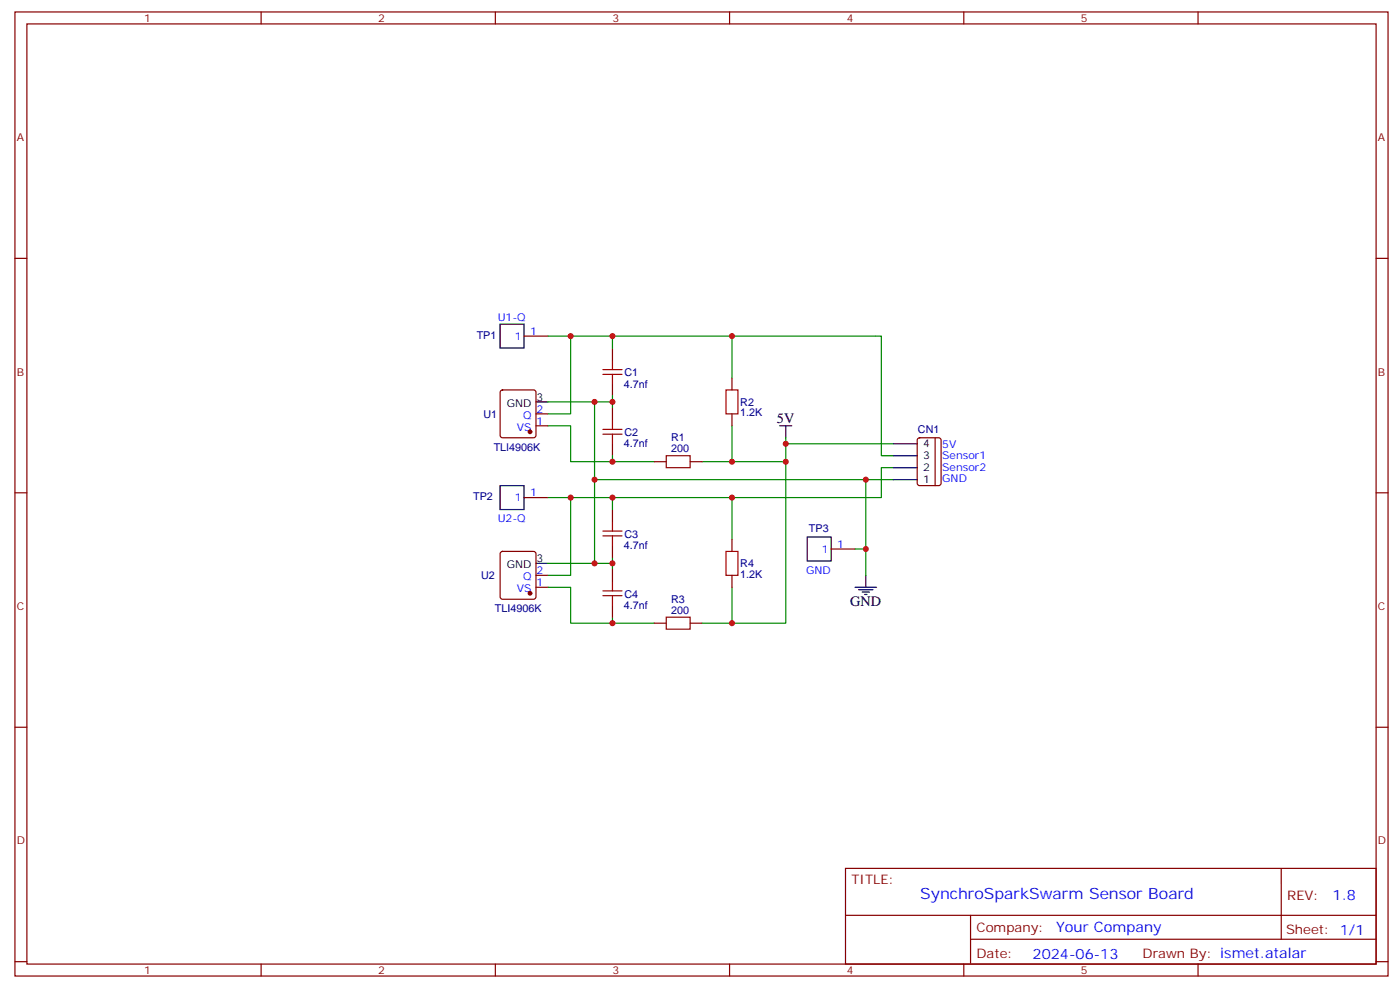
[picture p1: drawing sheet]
<svg xmlns="http://www.w3.org/2000/svg" width="413mm" height="291mm" viewBox="0 0 413 291" stroke-linecap="round" stroke-linejoin="round" font-family="sans-serif">
<g fill="none" stroke="#870000" stroke-width=".35">
<path d="M4.4 3.5h405.4v284.4h-405.4zM7.9 7.1h398.3v277.2h-398.3zM77.1 3.5v3.6M146.2 3.5v3.6M215.4 3.5v3.6M284.5 3.5v3.6M353.7 3.5v3.6M4.4 76.2h3.5M406.2 76.2h3.6M154.7 99.1h7M147.9 115.2l.4-.2h9.2l.5 .2 .2 .5v12.7l-.2 .5-.5 .2h-9.2l-.5-.2-.2-.5v-12.7zM180.8 102.7v3.5"/>
<path d="M180.8 113.2v3.6M216.1 111.5v3.5M158.2 122.1h3.5M158.2 125.6h3.5M180.8 120.3v3.5M180.8 130.9v3.5M193.1 136.2h3.6M203.7 136.2h3.6M216.1 122.1v3.5M271 129.3l.5-.2h5.6l.7 .4v13l-.4 .7h-5.9l-.7-.4v-13zM276 129.1v14.1M4.4 145.3h3.5"/>
<path d="M154.7 146.8h7M180.8 150.3v3.5M216.1 159.1v3.5M406.2 145.3h3.6M147.9 162.8l.4-.2h9.2l.5 .2 .2 .5v12.7l-.2 .5-.5 .2h-9.2l-.5-.2-.2-.5v-12.7zM158.2 169.7h3.5M158.2 173.2h3.5M180.8 160.9v3.5M180.8 167.9v3.6M180.8 178.5v3.5M216.1 169.7v3.5M245.4 161.9h7"/>
<path d="M193.1 183.8h3.6M203.7 183.8h3.6M4.4 214.5h3.5M406.2 214.5h3.6M249.6 256.1h156.6v28.2h-156.6zM378.2 256.1v20.9M249.6 270h156.5M286.5 277h119.6M286.5 270v14.1M4.4 283.6h3.5M77.1 284.3v3.6M146.2 284.3v3.6"/>
<path d="M215.4 284.3v3.6M284.5 284.3v3.6M353.7 284.3v3.6M406.2 283.6h3.6"/>
</g>
<g fill="none" stroke="#a10000" stroke-width=".35">
<path d="M178 110.4h5.6M178 109h5.6M180.8 106.2v2.8M180.8 110.4v2.8M214.3 115h3.5v7.1h-3.5zM178 128.1h5.6M178 126.6h5.6M180.8 123.8v2.8M180.8 128.1v2.8M196.7 134.4h7v3.5h-7zM178 158h5.6M178 156.6h5.6"/>
<path d="M180.8 153.8v2.8M180.8 158v2.9M178 175.7h5.6M178 174.3h5.6M180.8 171.5v2.8M180.8 175.7v2.8M214.3 162.6h3.5v7.1h-3.5zM196.7 182h7v3.6h-7z"/>
</g>
<g fill="none" stroke="#008700" stroke-width=".35">
<path d="M161.7 99.1h6.8M180.8 99.1h-12.3v23h-6.8M216.1 99.1v12.4M161.7 118.5h13.8M180.8 102.7v-3.6h79.4v35.3h3.5M180.8 118.5h-5.3v23M180.8 116.8v3.5M161.7 125.6h6.8v10.6h12.3M180.8 134.4v1.8h12.3M216.1 125.6v10.6M232 136.2v47.6h-24.7M232 129.1v1.8"/>
<path d="M263.7 137.9h-3.5v8.9h-79.4v3.5M263.7 130.9h-31.7v5.3h-24.7M161.7 146.8h6.8M180.8 146.8h-12.3v22.9h-6.8M216.1 146.8v12.3M255.6 141.5v20.4h-3.2M263.7 141.5h-88.2v24.7h5.3M161.7 173.2h6.8v10.6h12.3M161.7 166.2h13.8M180.8 164.4v3.5M216.1 173.2v10.6M255.6 161.9v7.8"/>
<path d="M180.8 182v1.8h12.3"/>
</g>
<g fill="none" stroke="#000" stroke-width=".35">
<path d="M147.6 95.6h7.1v7.1h-7.1zM158.2 118.5h3.5M230.2 125.6h3.5M232 125.6v3.5M263.7 137.9h7.1M263.7 130.9h7.1M263.7 134.4h7.1M147.6 143.2h7.1v7.1h-7.1zM238.3 158.4h7.1v7.1h-7.1zM263.7 141.5h7.1M158.2 166.2h3.5M252.4 173.2h6.4"/>
<path d="M253.5 173.9h4.2M254.5 174.6h2.1M255.2 175.3h.7M255.6 169.7v3.5"/>
</g>
<g fill="#870000" stroke="#870000" stroke-width=".35">
<circle cx="156.5" cy="127.4" r=".53"/>
<circle cx="156.5" cy="175" r=".53"/>
</g>
<g fill="#c00">
<circle cx="180.8" cy="118.5" r=".88"/>
<circle cx="216.1" cy="99.1" r=".88"/>
<circle cx="180.8" cy="166.2" r=".88"/>
<circle cx="216.1" cy="146.8" r=".88"/>
<circle cx="216.1" cy="183.8" r=".88"/>
<circle cx="175.5" cy="141.5" r=".88"/>
<circle cx="175.5" cy="118.5" r=".88"/>
<circle cx="175.5" cy="166.2" r=".88"/>
<circle cx="180.8" cy="136.2" r=".88"/>
<circle cx="180.8" cy="183.8" r=".88"/>
<circle cx="180.8" cy="146.8" r=".88"/>
<circle cx="180.8" cy="99.1" r=".88"/>
<circle cx="216.1" cy="136.2" r=".88"/>
<circle cx="232" cy="136.2" r=".88"/>
<circle cx="168.5" cy="99.1" r=".88"/>
<circle cx="168.5" cy="146.8" r=".88"/>
<circle cx="255.6" cy="141.5" r=".88"/>
<circle cx="232" cy="130.9" r=".88"/>
<circle cx="255.6" cy="161.9" r=".88"/>
</g>
<text font-size="4.6" fill="#00f" x="271.7" y="265.1">SynchroSparkSwarm Sensor Board</text>
<g font-size="4.2">
<text x="229.4" y="124.9">5V</text>
<text x="251" y="178.9">GND</text>
</g>
<g font-size="4.2" fill="#00f">
<text x="393.4" y="265.4">1.8</text>
<text x="311.8" y="274.9">Your Company</text>
<text x="304.8" y="282.7">2024-06-13</text>
</g>
<g font-size="3.9" fill="#800">
<text x="251.4" y="260.7">TITLE:</text>
<text x="380" y="265.4">REV:</text>
<text x="288.3" y="274.9">Company:</text>
<text x="379.6" y="275.5">Sheet: 1/1</text>
<text x="288.3" y="282.6">Date:</text>
<text x="337.3" y="282.7">Drawn By: ismet.atalar</text>
</g>
<g font-size="3.2" fill="#800">
<text x="42.5" y="6.5">1</text>
<text x="111.7" y="6.5">2</text>
<text x="180.8" y="6.5">3</text>
<text x="249.9" y="6.5">4</text>
<text x="319.1" y="6.5">5</text>
<text x="4.9" y="41.6">A</text>
<text x="406.8" y="41.6">A</text>
<text x="4.9" y="110.8">B</text>
<text x="406.8" y="110.8">B</text>
<text x="4.9" y="179.9">C</text>
<text x="406.8" y="179.9">C</text>
<text x="4.9" y="249.1">D</text>
<text x="406.8" y="249.1">D</text>
<text x="42.5" y="287.3">1</text>
<text x="111.7" y="287.3">2</text>
<text x="180.8" y="287.3">3</text>
<text x="249.9" y="287.3">4</text>
<text x="319.1" y="287.3">5</text>
</g>
<g font-size="3.2" fill="#00f">
<text x="146.9" y="94.5">U1-Q</text>
<text x="152" y="100.2">1</text>
<text x="156.5" y="98.8">1</text>
<text x="154.4" y="123.5">Q</text>
<text x="158.4" y="121.7">2</text>
<text x="158.4" y="125.2">1</text>
<text x="152.6" y="127">VS</text>
<text x="278.2" y="132.1">5V</text>
<text x="278.2" y="135.5">Sensor1</text>
<text x="278.2" y="138.9">Sensor2</text>
<text x="278.2" y="142.3">GND</text>
<text x="152" y="147.8">1</text>
<text x="156.5" y="146.4">1</text>
<text x="146.9" y="153.8">U2-Q</text>
<text x="247.1" y="161.6">1</text>
<text x="242.6" y="163">1</text>
<text x="154.4" y="171.1">Q</text>
<text x="158.4" y="169.3">2</text>
<text x="158.4" y="172.9">1</text>
<text x="237.9" y="169.3">GND</text>
<text x="152.6" y="174.6">VS</text>
</g>
<g font-size="3.2" fill="#000080">
<text x="140.7" y="99.9">TP1</text>
<text x="184.3" y="111">C1</text>
<text x="184.2" y="114.3">4.7nf</text>
<text x="218.5" y="119.7">R2</text>
<text x="142.7" y="123.2">U1</text>
<text x="218.5" y="122.8">1.2K</text>
<text x="184.2" y="132">4.7nf</text>
<text x="184.3" y="128.6">C2</text>
<text x="198.1" y="130.2">R1</text>
<text x="271" y="127.8">CN1</text>
<text x="145.7" y="133.1">TLI4906K</text>
<text x="198.1" y="133.4">200</text>
<text x="139.7" y="147.6">TP2</text>
<text x="184.2" y="162">4.7nf</text>
<text x="184.3" y="158.6">C3</text>
<text x="238.8" y="157">TP3</text>
<text x="218.5" y="167.3">R4</text>
<text x="142" y="170.8">U2</text>
<text x="218.5" y="170.5">1.2K</text>
<text x="184.2" y="179.6">4.7nf</text>
<text x="184.3" y="176.3">C4</text>
<text x="198.1" y="177.8">R3</text>
<text x="146.1" y="180.4">TLI4906K</text>
<text x="198.1" y="181">200</text>
</g>
<g font-size="3.2">
<text x="149.6" y="119.9">GND</text>
<text x="158.4" y="118.2">3</text>
<text x="272.5" y="131.9">4</text>
<text x="272.5" y="135.5">3</text>
<text x="272.5" y="142.5">1</text>
<text x="272.5" y="139">2</text>
<text x="149.6" y="167.6">GND</text>
<text x="158.4" y="165.8">3</text>
</g>
</svg>
